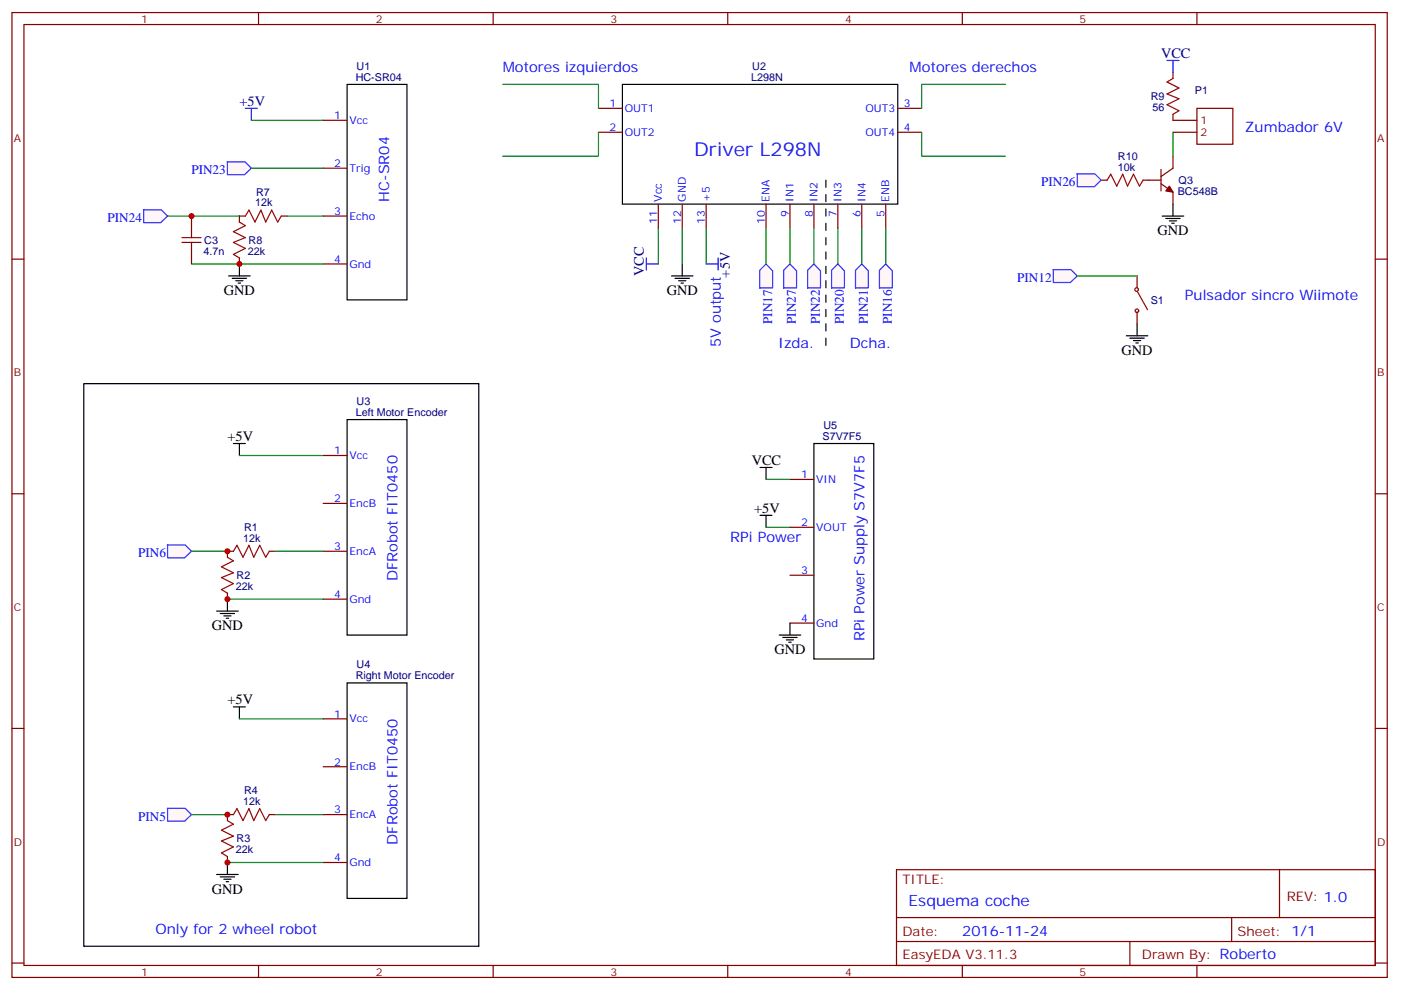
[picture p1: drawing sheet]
<svg xmlns="http://www.w3.org/2000/svg" width="413mm" height="292mm" viewBox="0 0 413 292" stroke-linecap="round" stroke-linejoin="round" font-family="sans-serif">
<path d="M102.3 24.9h17.6v63.5h-17.6zM183.4 24.9h81.2v35.2h-81.2zM24.7 113.1h116.4v165.8h-116.4zM102.3 123.6h17.6v63.5h-17.6zM239.9 130.7h17.6v63.5h-17.6zM102.3 201.3h17.6v63.5h-17.6z" fill="none" stroke="#000" stroke-width=".35"/>
<path d="M243.4 53.1v49.4" fill="none" stroke="#000" stroke-width=".35" stroke-dasharray="2.1 2.1"/>
<g fill="none" stroke="#870000" stroke-width=".35">
<path d="M3.5 3.7h405.4v284.3h-405.4zM7.1 7.2h398.2v277.3h-398.2zM76.2 3.7v3.5M145.3 3.7v3.5M214.5 3.7v3.5M283.6 3.7v3.5M352.8 3.7v3.5M95.2 35.5h7.1M176.4 31.9h7M176.4 39h7M264.6 31.9h7M264.6 39h7"/>
<path d="M345.7 21.3v1.8M345.7 33.7v1.8M95.2 49.6h7.1M324.6 53.1h1.7M336.9 53.1h5.3M342.2 54.2l3.5 2.4v3.5M342.2 49.9v6.4M345.7 46v3.6l-3.5 2.4M3.5 76.4h3.6M56.4 63.7v3.5M56.4 74.3v3.5M70.6 76v1.8"/>
<path d="M72.3 63.7h-1.7v1.7M82.9 63.7h1.8M95.2 63.7h7.1M95.2 77.8h7.1M194 60.1v7.1M201.1 60.1v7.1M208.1 60.1v7.1M225.8 60.1v7.1M232.8 60.1v7.1M239.9 60.1v7.1M246.9 60.1v7.1M254 60.1v7.1"/>
<path d="M261.1 60.1v7.1M405.3 76.4h3.6M335.1 81.3v3.5M335.1 91.9v3.5M95.2 134.2h7.1M3.5 145.5h3.6M95.2 148.3h7.1M232.8 141.3h7.1M232.8 155.4h7.1M405.3 145.5h3.6M67 174.8v1.8M68.8 162.5h-1.8v1.7"/>
<path d="M79.4 162.5h1.7M95.2 162.5h7.1M95.2 176.6h7.1M232.8 169.5h7.1M232.8 183.6h7.1M3.5 214.7h3.6M95.2 211.8h7.1M405.3 214.7h3.6M95.2 226h7.1M67 252.4v1.8M68.8 240.1h-1.8v1.7M79.4 240.1h1.7"/>
<path d="M95.2 240.1h7.1M95.2 254.2h7.1M264.2 256.3h141.1v28.2h-141.1zM377.1 256.3v14.1M264.2 270.4h141.1M264.2 277.5h141.1M333 277.5v7M363 270.4v7.1M3.5 283.8h3.6M76.2 284.5v3.5M145.3 284.5v3.5M214.5 284.5v3.5"/>
<path d="M283.6 284.5v3.5M352.8 284.5v3.5M405.3 283.8h3.6"/>
</g>
<g fill="none" stroke="#a10000" stroke-width=".35">
<path d="M345.7 23.1l-1.7 1.1 3.5 1.7-3.5 1.8 3.5 1.4-3.5 1.8 3.5 1.7-1.8 1.1M326.3 53.1l1.1-1.8 1.7 3.6 1.8-3.6 1.4 3.6 1.8-3.6 1.7 3.6 1.1-1.8M53.6 71.4h5.7M53.6 70h5.7M56.4 67.2v2.8M56.4 71.4v2.9M70.6 65.4l1.7 1.1-3.5 1.8 3.5 1.7-3.5 1.4 3.5 1.8-3.5 1.8 1.8 1M72.3 63.7l1.1-1.8 1.7 3.5 1.8-3.5 1.4 3.5 1.8-3.5 1.7 3.5 1.1-1.7M335.2 85.9l3 5.4M67 164.2l1.8 1.1-3.5 1.7 3.5 1.8-3.5 1.4 3.5 1.8-3.5 1.7 1.7 1.1M68.8 162.5l1-1.8 1.8 3.5 1.8-3.5 1.4 3.5 1.8-3.5 1.7 3.5 1.1-1.7M67 241.8l1.8 1.1-3.5 1.8 3.5 1.7-3.5 1.4 3.5 1.8-3.5 1.8 1.7 1"/>
<path d="M68.8 240.1l1-1.8 1.8 3.5 1.8-3.5 1.4 3.5 1.8-3.5 1.7 3.5 1.1-1.7"/>
<circle cx="335" cy="85.3" r=".53"/>
<circle cx="335.1" cy="91.6" r=".53"/>
</g>
<path d="M344.7 54.9l1 1.7-2.1-.3z" fill="#870000" stroke="#870000" stroke-width=".35"/>
<path d="M345.7 35.5h7.1M345.7 39h7.1M352.8 31.9h10.6v10.6h-10.6z" fill="none" stroke="#800000" stroke-width=".35"/>
<path d="M72.3 31.9h3.5M74.1 31.9v3.6" fill="none" stroke="#00f" stroke-width=".35"/>
<g fill="#fff7f7" stroke="#420aff" stroke-width=".35">
<path d="M66.9 47.7h5.3l1.9 1.9-2 1.9h-5.1z"/>
<path d="M42.2 61.8h5.3l1.9 1.9-2 1.9h-5.1z"/>
</g>
<path d="M208.1 77.8h3.6M211.7 76v3.6" fill="none" stroke="#00f" stroke-width=".35"/>
<g fill="#fff7f7" stroke="#420aff" stroke-width=".35">
<path d="M223.9 79.6l1.9-1.8 1.9 2v5l-3.8 .1z"/>
<path d="M232.8 77.8l2 2v5l-3.8 .1v-5.3z"/>
<path d="M239.9 77.8l1.9 2v5l-3.8 .1v-5.3z"/>
<path d="M246.9 77.8l2 2v5l-3.8 .1v-5.3z"/>
<path d="M254 77.8l1.9 2v5l-3.8 .1v-5.3z"/>
<path d="M259.2 79.6l1.9-1.8 1.9 2v5l-3.8 .1z"/>
</g>
<path d="M344 17.8h3.5M345.7 17.8v3.5" fill="none" stroke="#00f" stroke-width=".35"/>
<g fill="#fff7f7" stroke="#420aff" stroke-width=".35">
<path d="M317.4 51.2h5.3l1.9 1.9-2.1 1.9h-5z"/>
<path d="M310.4 79.5h5.2l1.9 1.8-2 2h-5.1z"/>
</g>
<path d="M190.5 77.8h3.5M190.5 76v3.6" fill="none" stroke="#00f" stroke-width=".35"/>
<path d="M68.8 130.7h3.5M70.6 130.7v3.5" fill="none" stroke="#000" stroke-width=".35"/>
<g fill="#fff7f7" stroke="#420aff" stroke-width=".35">
<path d="M49.3 160.6h5.3l1.8 1.9-2 1.9h-5z"/>
<path d="M49.3 238.2h5.3l1.8 1.9-2 1.9h-5z"/>
</g>
<g fill="none" stroke="#000" stroke-width=".35">
<path d="M70.6 77.8v3.5M201.1 77.8v3.5M342.5 63.7h6.4M343.6 64.4h4.2M344.7 65.1h2.1M345.4 65.8h.7M345.7 60.1v3.6M67.4 81.3h6.3M68.4 82h4.3M69.5 82.7h2.1M70.2 83.4h.7M197.9 81.3h6.4"/>
<path d="M199 82h4.2M200 82.7h2.1M200.7 83.4h.7M332 99h6.3M333 99.7h4.3M335.1 95.4v3.6M334.1 100.4h2.1M334.8 101.1h.7M224 137.8h3.5M225.8 137.8v3.5M224 151.9h3.5M225.8 151.9v3.5"/>
<path d="M67 176.6v3.5M63.9 180.1h6.3M64.9 180.8h4.2M66 181.5h2.1M66.7 182.2h.7M229.7 187.1h6.3M230.7 187.9h4.2M231.8 188.6h2.1M232.5 189.3h.7M232.8 183.6v3.5M68.8 208.3h3.5M70.6 208.3v3.5"/>
<path d="M63.9 257.7h6.3M64.9 258.4h4.2M66 259.1h2.1M66.7 259.8h.7M67 254.2v3.5"/>
</g>
<g fill="none" stroke="#008700" stroke-width=".35">
<path d="M74.1 35.5h21.1M148.2 24.9h28.2v7M176.4 39v7h-28.2M271.6 39v7h24.7M296.3 24.9h-24.7v7M345.7 39v7M74.1 49.6h21.1M49.4 63.7h21.2M56.4 77.8h38.8M84.7 63.7h10.5M194 67.2v10.6M201.1 67.2v10.6"/>
<path d="M208.1 67.2v10.6M225.8 67.2v10.6M232.8 67.2v10.6M239.9 67.2v10.6M246.9 67.2v10.6M254 67.2v10.6M261.1 67.2v10.6M317.5 81.3h17.6M70.6 134.2h24.6M225.8 141.3h7M225.8 155.4h7M56.4 162.5h10.6"/>
<path d="M67 176.6h28.2M81.1 162.5h14.1M70.6 211.8h24.6M56.4 240.1h10.6M67 254.2h28.2M81.1 240.1h14.1"/>
</g>
<g fill="#c00">
<circle cx="56.4" cy="63.7" r=".88"/>
<circle cx="70.6" cy="77.8" r=".88"/>
<circle cx="67" cy="162.5" r=".88"/>
<circle cx="67" cy="240.1" r=".88"/>
<circle cx="67" cy="176.6" r=".88"/>
<circle cx="67" cy="254.2" r=".88"/>
</g>
<text font-size="5.6" fill="#00f" x="204.6" y="46">Driver L298N</text>
<text font-size="4.6" fill="#00f" x="267.8" y="266.9">Esquema coche</text>
<g font-size="4.2" fill="#000080">
<text x="342.2" y="17.1">VCC</text>
<text x="70.6" y="31.2">+5V</text>
<text x="189.8" y="81.3" transform="rotate(-90 189.8 81.3)">VCC</text>
<text x="215.1" y="81.8" transform="rotate(-90 215.1 81.8)">+5V</text>
</g>
<g font-size="4.2" fill="#00f">
<text x="148.2" y="21.3">Motores izquierdos</text>
<text x="268.1" y="21.3">Motores derechos</text>
<text x="366.9" y="39">Zumbador 6V</text>
<text x="114.7" y="59.4" transform="rotate(-90 114.7 59.4)">HC-SR04</text>
<text x="349.2" y="88.4">Pulsador sincro Wiimote</text>
<text x="212.4" y="102.3" transform="rotate(-90 212.4 102.3)">5V output</text>
<text x="229.3" y="102.5">Izda.</text>
<text x="250.5" y="102.5">Dcha.</text>
<text x="215.2" y="159.7">RPi Power</text>
<text x="117.2" y="171.3" transform="rotate(-90 117.2 171.3)">DFRobot FIT0450</text>
<text x="254.8" y="189" transform="rotate(-90 254.8 189)">RPi Power Supply S7V7F5</text>
<text x="117.2" y="248.9" transform="rotate(-90 117.2 248.9)">DFRobot FIT0450</text>
<text x="45.9" y="275.3">Only for 2 wheel robot</text>
<text x="283.6" y="275.7">2016-11-24</text>
</g>
<g font-size="4.2">
<text x="341.1" y="69.3">GND</text>
<text x="66" y="87">GND</text>
<text x="196.5" y="87">GND</text>
<text x="330.6" y="104.6">GND</text>
<text x="67" y="130">+5V</text>
<text x="221.5" y="137.1">VCC</text>
<text x="222.2" y="151.2">+5V</text>
<text x="62.4" y="185.7">GND</text>
<text x="228.2" y="192.8">GND</text>
<text x="67" y="207.6">+5V</text>
<text x="62.4" y="263.3">GND</text>
</g>
<g font-size="3.9" fill="#00f">
<text x="56.4" y="51.3">PIN23</text>
<text x="306.9" y="54.9">PIN26</text>
<text x="31.7" y="65.4">PIN24</text>
<text x="299.8" y="83.1">PIN12</text>
<text x="227.5" y="95.5" transform="rotate(-90 227.5 95.5)">PIN17</text>
<text x="234.6" y="95.5" transform="rotate(-90 234.6 95.5)">PIN27</text>
<text x="241.7" y="95.5" transform="rotate(-90 241.7 95.5)">PIN22</text>
<text x="248.7" y="95.5" transform="rotate(-90 248.7 95.5)">PIN20</text>
<text x="255.8" y="95.5" transform="rotate(-90 255.8 95.5)">PIN21</text>
<text x="262.8" y="95.5" transform="rotate(-90 262.8 95.5)">PIN16</text>
<text x="40.7" y="164.2">PIN6</text>
<text x="40.7" y="241.8">PIN5</text>
</g>
<g font-size="3.9" fill="#800">
<text x="266" y="260.5">TITLE:</text>
<text x="379.2" y="265.5">REV: 1.0</text>
<text x="266" y="275.7">Date:</text>
<text x="364.8" y="275.7">Sheet: 1/1</text>
<text x="266" y="282.8">EasyEDA V3.11.3</text>
<text x="336.5" y="282.8">Drawn By: Roberto</text>
</g>
<g font-size="3.2" fill="#800">
<text x="41.6" y="6.7">1</text>
<text x="110.8" y="6.7">2</text>
<text x="179.9" y="6.7">3</text>
<text x="249.1" y="6.7">4</text>
<text x="318.2" y="6.7">5</text>
<text x="4.1" y="41.8">A</text>
<text x="405.9" y="41.8">A</text>
<text x="4.1" y="110.9">B</text>
<text x="405.9" y="110.9">B</text>
<text x="4.1" y="180.1">C</text>
<text x="405.9" y="180.1">C</text>
<text x="4.1" y="249.2">D</text>
<text x="405.9" y="249.2">D</text>
<text x="41.6" y="287.5">1</text>
<text x="110.8" y="287.5">2</text>
<text x="179.9" y="287.5">3</text>
<text x="249.1" y="287.5">4</text>
<text x="318.2" y="287.5">5</text>
</g>
<g font-size="3.2" fill="#000080">
<text x="104.8" y="23.8">HC-SR04</text>
<text x="105.1" y="20.6">U1</text>
<text x="221.4" y="23.8">L298N</text>
<text x="221.7" y="20.6">U2</text>
<text x="339.2" y="29.5">R9</text>
<text x="352.2" y="27.7">P1</text>
<text x="339.7" y="32.7">56</text>
<text x="329.5" y="47.1">R10</text>
<text x="329.5" y="50.3">10k</text>
<text x="75.5" y="57.6">R7</text>
<text x="347.1" y="57.5">BC548B</text>
<text x="347.4" y="54.2">Q3</text>
<text x="75.2" y="60.9">12k</text>
<text x="60.2" y="71.9">C3</text>
<text x="73.3" y="71.9">R8</text>
<text x="60" y="75.1">4.7n</text>
<text x="73" y="75.1">22k</text>
<text x="339.2" y="89.5">S1</text>
<text x="105.1" y="119.4">U3</text>
<text x="104.8" y="122.6">Left Motor Encoder</text>
<text x="242.4" y="129.6">S7V7F5</text>
<text x="242.7" y="126.4">U5</text>
<text x="71.7" y="159.6">12k</text>
<text x="71.9" y="156.4">R1</text>
<text x="69.5" y="173.9">22k</text>
<text x="69.7" y="170.6">R2</text>
<text x="105.1" y="197">U4</text>
<text x="104.8" y="200.2">Right Motor Encoder</text>
<text x="71.7" y="237.2">12k</text>
<text x="71.9" y="234">R4</text>
<text x="69.5" y="251.5">22k</text>
<text x="69.7" y="248.3">R3</text>
</g>
<g font-size="3.2" fill="#00f">
<text x="98.5" y="35.1">1</text>
<text x="179.7" y="31.6">1</text>
<text x="184.1" y="33">OUT1</text>
<text x="255.1" y="33">OUT3</text>
<text x="266.3" y="31.6">3</text>
<text x="103" y="36.5">Vcc</text>
<text x="179.7" y="38.6">2</text>
<text x="184.1" y="40">OUT2</text>
<text x="255.1" y="40">OUT4</text>
<text x="266.3" y="38.6">4</text>
<text x="98.5" y="49.2">2</text>
<text x="103" y="50.6">Trig</text>
<text x="195.1" y="59.4" transform="rotate(-90 195.1 59.4)">Vcc</text>
<text x="202.1" y="59.4" transform="rotate(-90 202.1 59.4)">GND</text>
<text x="209.2" y="59.4" transform="rotate(-90 209.2 59.4)">+5</text>
<text x="226.8" y="59.4" transform="rotate(-90 226.8 59.4)">ENA</text>
<text x="233.9" y="59.4" transform="rotate(-90 233.9 59.4)">IN1</text>
<text x="240.9" y="59.4" transform="rotate(-90 240.9 59.4)">IN2</text>
<text x="248" y="59.4" transform="rotate(-90 248 59.4)">IN3</text>
<text x="255.1" y="59.4" transform="rotate(-90 255.1 59.4)">IN4</text>
<text x="262.1" y="59.4" transform="rotate(-90 262.1 59.4)">ENB</text>
<text x="98.5" y="63.3">3</text>
<text x="103" y="64.7">Echo</text>
<text x="193.7" y="65.9" transform="rotate(-90 193.7 65.9)">11</text>
<text x="200.7" y="65.9" transform="rotate(-90 200.7 65.9)">12</text>
<text x="207.8" y="65.9" transform="rotate(-90 207.8 65.9)">13</text>
<text x="225.4" y="65.9" transform="rotate(-90 225.4 65.9)">10</text>
<text x="232.5" y="63.9" transform="rotate(-90 232.5 63.9)">9</text>
<text x="239.5" y="63.9" transform="rotate(-90 239.5 63.9)">8</text>
<text x="246.6" y="63.9" transform="rotate(-90 246.6 63.9)">7</text>
<text x="253.6" y="63.9" transform="rotate(-90 253.6 63.9)">6</text>
<text x="260.7" y="63.9" transform="rotate(-90 260.7 63.9)">5</text>
<text x="98.5" y="77.4">4</text>
<text x="103" y="78.8">Gnd</text>
<text x="98.5" y="133.9">1</text>
<text x="103" y="135.3">Vcc</text>
<text x="236.1" y="140.9">1</text>
<text x="240.6" y="142.3">VIN</text>
<text x="98.5" y="148">2</text>
<text x="103" y="149.4">EncB</text>
<text x="236.1" y="155">2</text>
<text x="240.6" y="156.5">VOUT</text>
<text x="98.5" y="162.1">3</text>
<text x="103" y="163.5">EncA</text>
<text x="236.1" y="169.2">3</text>
<text x="98.5" y="176.2">4</text>
<text x="103" y="177.6">Gnd</text>
<text x="236.1" y="183.3">4</text>
<text x="240.6" y="184.7">Gnd</text>
<text x="98.5" y="211.5">1</text>
<text x="103" y="212.9">Vcc</text>
<text x="98.5" y="225.6">2</text>
<text x="103" y="227">EncB</text>
<text x="98.5" y="239.7">3</text>
<text x="103" y="241.1">EncA</text>
<text x="98.5" y="253.8">4</text>
<text x="103" y="255.2">Gnd</text>
</g>
<g font-size="3.2" fill="#800000">
<text x="353.8" y="36.5">1</text>
<text x="353.8" y="40">2</text>
</g>
</svg>
